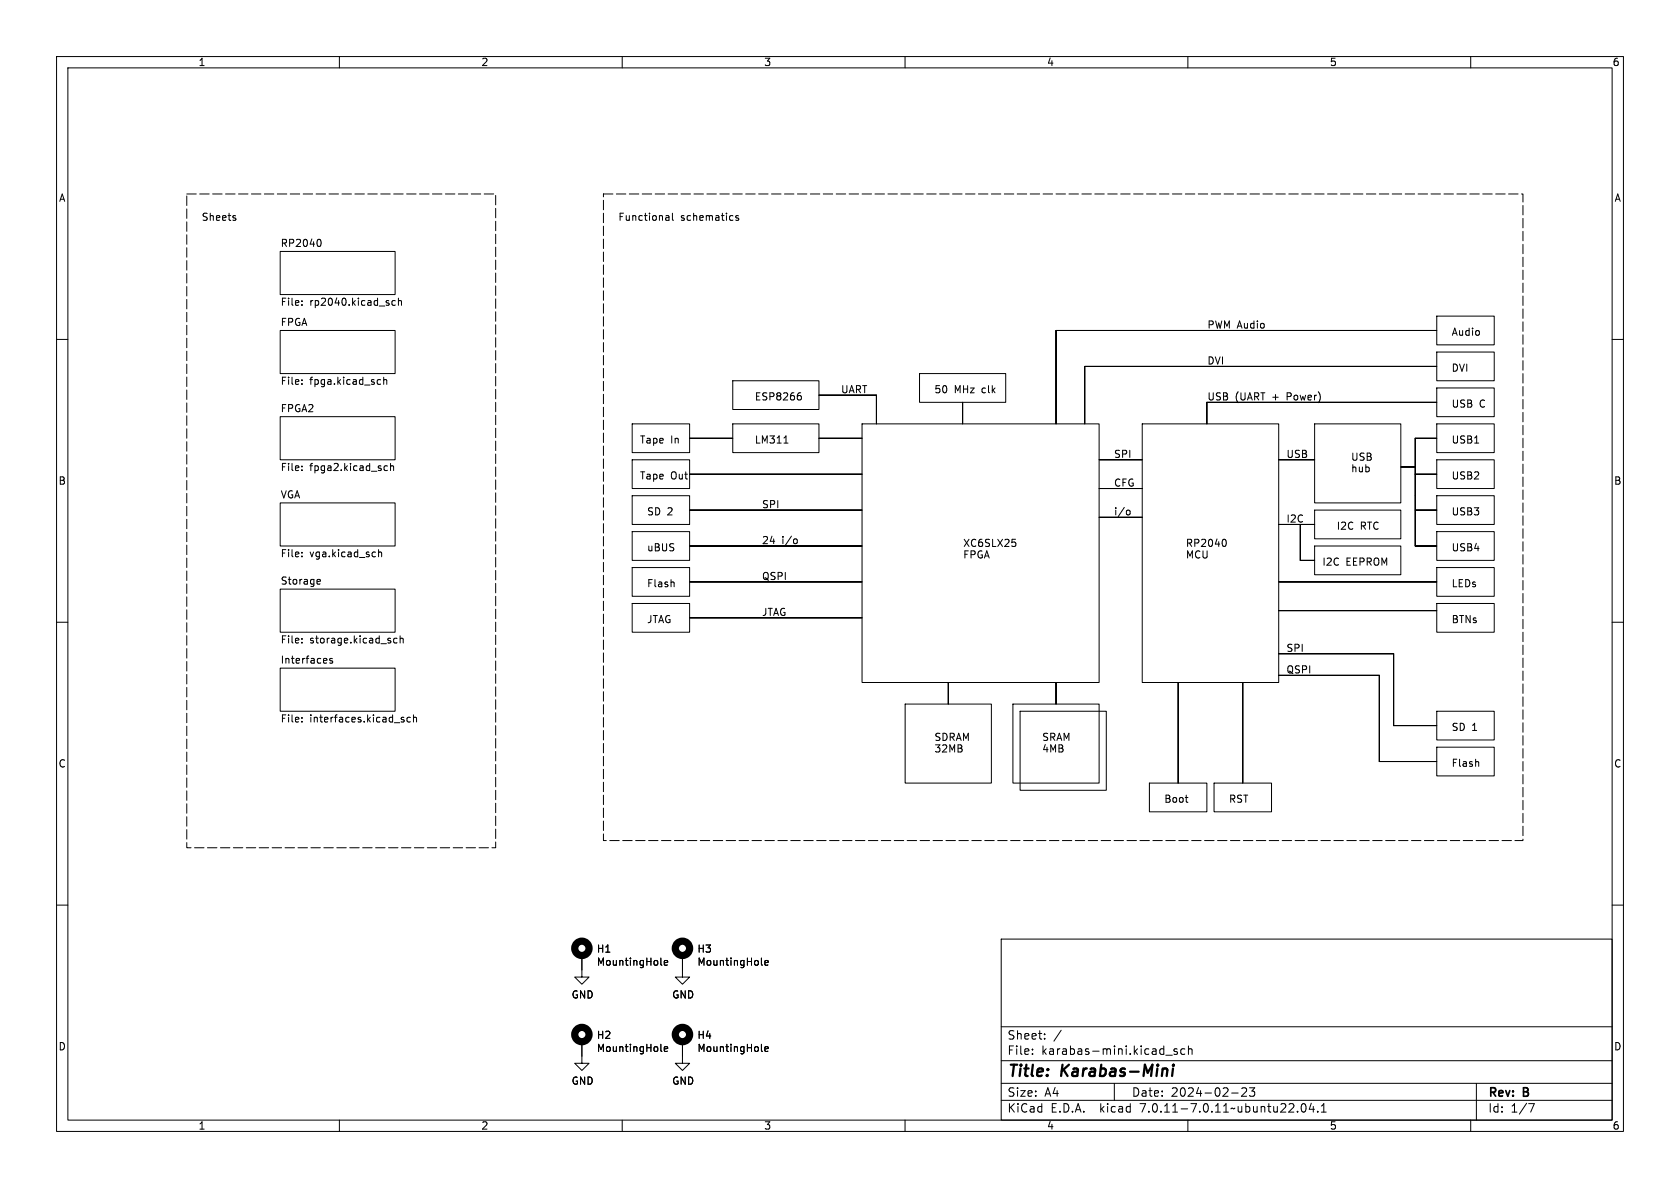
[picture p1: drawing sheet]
<svg xmlns="http://www.w3.org/2000/svg" width="297mm" height="210mm" viewBox="0 0 297 210" stroke-linecap="round" stroke-linejoin="round" font-family="sans-serif">
<g fill="none" stroke="#000" stroke-width=".18">
<path d="M10 10h277v190h-277zM12 12h273v186h-273zM60 10v2M110 10v2M160 10v2M210 10v2M260 10v2M41.5 38.5l.2 .2-.2 .3M41.5 38.1l.1 .1M117.8 38.1l.4 .1 .1 .8M118.3 38.9l-.5 .1M118.3 38.4l-.5 .1"/>
<path d="M118.9 37.7v1.1l.2 .2M130.5 38.2l-.3-.1-.1 .2v.2l.4 .1v.3h-.4M10 60h2M49.5 58.4h20.3v7.6h-20.3zM49.5 44.5h20.3v7.6h-20.3zM53.4 53.2v.1M53.4 53.9v.1M56.5 42.3a.79 .79 0 0 1 0 1.3M69.9 53.2l-.4-.1-.2 .3 .1 .5h.5M70.4 53.3l.2-.2 .3 .1 .1 .8M70.4 52.7v1.3M186.7 58.4v16.5z"/>
<path d="M186.7 58.4h67.3h-67.3M254 55.9h10.2v5.1h-10.2zM285 60h2M49.5 73.7h20.3v7.6h-20.3zM53.4 67.2v.1M53.4 67.8v.1M66.9 67.1l.4 .1M67.3 67.9h-.4M67.8 67.2l.2-.1 .3 .1 .1 .7M67.8 66.7v1.2M111.8 74.9h10.1v5.1h-10.1zM121.9 77.5h7.6h-7.6"/>
<path d="M129.5 74.9h15.3v5.1h-15.3zM129.5 67.3h15.3v5.1h-15.3zM138.6 78.3h.7M141.2 69.9h.2l.3 .3-.1 .4-.4 .1M141.3 69.4h.3M144.8 77.5h7.6h-7.6M144.8 69.9h10.1h-10.1M152.4 74.9h41.9v45.8h-41.9zM154.9 69.9v5zM162.6 66h15.2v5.1h-15.2zM170.2 71.1v3.8zM191.8 64.8v10.1z"/>
<path d="M191.8 64.8h62.2h-62.2M201.9 74.9h24.2v45.8h-24.2zM213.4 71.1v3.8zM213.4 71.1h40.6h-40.6M232.4 74.9h15.2v14h-15.2zM250.2 77.5h3.8h-3.8M250.2 77.5v6.3zM254 74.9h10.2v5.1h-10.2zM254 68.6h10.2v5.1h-10.2zM254 62.2h10.2v5.1h-10.2zM49.5 88.9h20.3v7.6h-20.3zM53.4 83.1v.1"/>
<path d="M53.4 82.4v.1M53.4 97.6v.2M53.4 98.3v.1M66.9 97.2v1.2M66.9 97.7l.2-.1h.3l.1 .8M68 83.1h.5M68 82.4h.5M69 82.5l.2-.2 .3 .1 .1 .8M69 81.9v1.3M111.8 87.6h10.1v5.1h-10.1zM111.8 94h10.1v5.1h-10.1zM111.8 81.3h10.1v5.1h-10.1z"/>
<path d="M121.9 83.8h30.5h-30.5M121.9 96.5h30.5h-30.5M121.9 90.2h30.5h-30.5M140.5 95.3h.3l.1 .2v.5l-.4 .1M178.9 95.3h.6M179.5 95.9l.1 .2-.1 .4M194.3 86.4h7.6h-7.6M194.3 91.4h7.6h-7.6M194.3 81.3h7.6h-7.6M199.2 90.2h.4l.2 .2-.1 .5-.1 .1h-.4M216.5 95.3a.79 .79 0 0 1 0 1.3M226.1 81.3h6.3h-6.3"/>
<path d="M226.1 92.7h6.3h-6.3M229.9 92.7v6.4zM229.9 99.1h2.5h-2.5M232.4 96.5h15.2v5.1h-15.2zM232.4 90.2h15.2v5.1h-15.2zM247.6 82.6h2.6h-2.6M250.2 96.5h3.8h-3.8M250.2 83.8h3.8h-3.8M250.2 90.2h3.8h-3.8M250.2 83.8v3.8zM250.2 87.6v8.9zM254 87.6h10.2v5.1h-10.2z"/>
<path d="M254 94h10.2v5.1h-10.2zM254 81.3h10.2v5.1h-10.2zM10 110h2M49.5 118.1h20.3v7.6h-20.3zM49.5 104.1h20.3v7.7h-20.3zM53.4 112.9v.1M53.4 113.5v.2M56.2 102.4l.4 .1v.2l-.6 .1M56.6 103.2l-.4 .1M58.8 116.4h-.3l-.2 .2v.2l.5 .1v.3h-.5M70.2 112.9l-.4-.1-.2 .3 .1 .5h.5M70.7 112.9l.2-.1 .3 .1 .1 .8"/>
<path d="M70.7 112.4v1.3M111.8 106.7h10.1v5.1h-10.1zM111.8 100.3h10.1v5.1h-10.1zM119.1 102.9l.1 .8M121.9 102.9h30.5h-30.5M121.9 109.2h30.5h-30.5M226.1 119.4h17.7h-17.7M226.1 115.6h20.3h-20.3M226.1 108h27.9h-27.9M226.1 102.9h27.9h-27.9M243.8 119.4v15.2zM246.4 115.6v12.7z"/>
<path d="M254 100.3h10.2v5.1h-10.2zM254 106.7h10.2v5.1h-10.2zM285 110h2M53.4 126.9v.1M53.4 127.5v.1M71.1 127.2l.3 .1 .1 .2-.2 .1h-.3M71.1 126.8l.3 .1M72.6 126.9l-.4-.1-.3 .2 .2 .6h.5M73.1 126.9l.2-.1 .3 .1v.7M73.1 126.4v1.2M160 124.5h15.3v13.9h-15.3zM167.6 120.7v3.8z"/>
<path d="M179.1 124.5h15.2v13.9h-15.2zM180.3 125.7h15.3v14h-15.3zM186.7 120.7v3.8zM203.2 138.4h10.2v5.1h-10.2zM208.3 120.7v17.7zM214.6 138.4h10.2v5.1h-10.2zM219.7 120.7v17.7zM243.8 134.6h10.2h-10.2M246.4 128.3h7.6h-7.6M254 125.7h10.2v5.1h-10.2zM254 132.1h10.2v5.1h-10.2zM261.4 134.7v.8"/>
<path d="M10 160h2M209.5 141h.5M209.9 141.8h.1M285 160h2M102.9 168.9v3.8h1.2l-1.2 1.3-1.3-1.3h1.3M116.8 170.5l.2 .1M117.4 170.2l.6-.1v-.3h-.4l-.2 .2 .1 .6h.5M120.6 168.9v3.8h1.3l-1.3 1.3-1.2-1.3h1.2M134.6 170.5l.2 .1M135.2 170.2l.6-.1v-.3h-.4l-.2 .2 .1 .6h.5M177 166h108v32h-108zM60 198v2"/>
<path d="M102.9 184.2v3.8h1.2l-1.2 1.2-1.3-1.2h1.3M110 198v2M116.8 185.7l.2 .2M117.4 185.4l.6-.1v-.2l-.4-.1-.2 .2 .1 .6h.5M120.6 184.2v3.8h1.3l-1.3 1.2-1.2-1.2h1.2M134.6 185.7l.2 .2M135.2 185.4l.6-.1v-.2l-.4-.1-.2 .2 .1 .6h.5M160 198v2M177 194.5h108M177 191.5h108M177 187.5h108M177 181.5h108"/>
<path d="M182.5 186.3v.1M182.5 185.5v.1M184.7 183.6v.1M184.7 182.8v.1M187.6 182.1l-1.3 2M197 191.5v3M206.1 186.5h1.1M208.1 185.5l-.4-.1-.2 .2 .1 .2 .5 .2v.3h-.6M209.5 185.5l-.5-.1-.3 .3v.4l.2 .2h.6M210 198v2M210.1 185.5l.2-.1 .4 .1v.9M210.1 184.9v1.5"/>
<path d="M217.7 193.2h1.2M219.5 192.4l.6-.1 .2 .1 .1 .3-.9 1.1h.9M220.9 192.3h.9l-.5 .6 .4 .1v.7l-.2 .1h-.4l-.2-.1M229.4 196.5v.1M230.2 195.2l.2-.1a.81 .81 0 0 1 .6 .6 .81 .81 0 0 1-.3 .8l-.2 .1a.81 .81 0 0 1-.3-1.4zM231.8 195l-.3 1.1h.9M232.2 195.6v1M233 196.5v.1M233.6 196.6h.9M233.6 195.5l.4-.4v1.5M260 198v2M261 191.5v6.5"/>
<path d="M270.2 195.1h1l-.6 1.5"/>
</g>
<path d="M206.3 189v1.2M207.4 188.9l-.2 1.3M207.5 188.2l-.1 .2M207.5 188.2l-.2 .1 .1 .1M207.5 188.2v.1l-.1 .1" fill="none" stroke="#000" stroke-width=".4"/>
<g fill="none" stroke="#000" stroke-width="1.3">
<circle cx="102.9" cy="167.6" r="1.27"/>
<circle cx="120.6" cy="167.6" r="1.27"/>
<circle cx="102.9" cy="182.9" r="1.27"/>
<circle cx="120.6" cy="182.9" r="1.27"/>
</g>
<path d="M33 34.3h54.6v115.6h-54.6v-115.6M106.7 34.3h162.5v114.3h-162.5v-114.3" fill="none" stroke="#000" stroke-width=".18" stroke-dasharray="1.7 .6"/>
<g font-size="2.8">
<text x="178" y="190.9">Title:</text>
<text x="187.7" y="190.9">Karabas-Mini</text>
</g>
<g font-size="2.1">
<text x="178" y="184">Sheet:</text>
<text x="178" y="186.7">File:</text>
<text x="184.1" y="186.7">karabas-mini.kicad_sch</text>
<text x="178" y="196.9">KiCad</text>
<text x="178" y="194.1">Size:</text>
<text x="184.7" y="194.1">A4</text>
<text x="185.7" y="196.9">E.D.A.</text>
<text x="194.6" y="196.9">kicad</text>
<text x="200" y="194.1">Date:</text>
<text x="201.8" y="196.9">7.0.11-7.0.11~ubuntu22.04.1</text>
<text x="207" y="194.1">2024-02-23</text>
<text x="263" y="194.3">Rev:</text>
<text x="263" y="196.9">Id:</text>
<text x="267.1" y="196.9">1/7</text>
<text x="269.4" y="194.3">B</text>
</g>
<g font-size="1.8">
<text x="35" y="11.9">1</text>
<text x="85" y="11.9">2</text>
<text x="135" y="11.9">3</text>
<text x="185" y="11.9">4</text>
<text x="235" y="11.9">5</text>
<text x="285" y="11.9">6</text>
<text x="10.3" y="35.9">A</text>
<text x="285.3" y="35.9">A</text>
<text x="35.6" y="39.1">Sheets</text>
<text x="109.2" y="39.1">Functional</text>
<text x="120.3" y="39.1">schematics</text>
<text x="49.5" y="43.7">RP2040</text>
<text x="49.5" y="57.7">FPGA</text>
<text x="49.5" y="54.4">File:</text>
<text x="54.8" y="54.4">rp2040.kicad_sch</text>
<text x="213.4" y="58.2">PWM Audio</text>
<text x="256.5" y="59.4">Audio</text>
<text x="213.4" y="64.5">DVI</text>
<text x="256.5" y="65.8">DVI</text>
<text x="49.5" y="68.4">File:</text>
<text x="54.8" y="68.4">fpga.kicad_sch</text>
<text x="133.3" y="70.9">ESP8266</text>
<text x="148.6" y="69.6">UART</text>
<text x="165.1" y="69.6">50</text>
<text x="168.7" y="69.6">MHz</text>
<text x="173.7" y="69.6">clk</text>
<text x="213.4" y="70.9">USB</text>
<text x="218.3" y="70.9">(UART</text>
<text x="225" y="70.9">+</text>
<text x="227.8" y="70.9">Power)</text>
<text x="49.5" y="72.9">FPGA2</text>
<text x="256.5" y="72.1">USB</text>
<text x="261.5" y="72.1">C</text>
<text x="49.5" y="83.6">File:</text>
<text x="54.8" y="83.6">fpga2.kicad_sch</text>
<text x="113" y="78.5">Tape</text>
<text x="118.6" y="78.5">In</text>
<text x="133.3" y="78.5">LM311</text>
<text x="196.8" y="81">SPI</text>
<text x="227.3" y="81">USB</text>
<text x="238.8" y="81.5">USB</text>
<text x="238.8" y="83.6">hub</text>
<text x="256.5" y="78.5">USB1</text>
<text x="10.3" y="85.9">B</text>
<text x="49.5" y="88.2">VGA</text>
<text x="113" y="84.8">Tape</text>
<text x="118.6" y="84.8">Out</text>
<text x="134.6" y="89.9">SPI</text>
<text x="196.8" y="86.1">CFG</text>
<text x="256.5" y="84.8">USB2</text>
<text x="285.3" y="85.9">B</text>
<text x="114.3" y="91.2">SD 2</text>
<text x="196.8" y="91.2">i/o</text>
<text x="227.3" y="92.5">I2C</text>
<text x="236.2" y="93.7">I2C</text>
<text x="240.5" y="93.7">RTC</text>
<text x="256.5" y="91.2">USB3</text>
<text x="49.5" y="98.8">File:</text>
<text x="54.8" y="98.8">vga.kicad_sch</text>
<text x="114.3" y="97.5">uBUS</text>
<text x="134.6" y="96.3">24</text>
<text x="138.2" y="96.3">i/o</text>
<text x="170.2" y="96.8">XC6SLX25</text>
<text x="170.2" y="98.8">FPGA</text>
<text x="209.5" y="96.8">RP2040</text>
<text x="209.5" y="98.8">MCU</text>
<text x="233.7" y="100.1">I2C</text>
<text x="237.9" y="100.1">EEPROM</text>
<text x="256.5" y="97.5">USB4</text>
<text x="49.5" y="103.4">Storage</text>
<text x="114.3" y="103.9">Flash</text>
<text x="134.6" y="102.6">QSPI</text>
<text x="256.5" y="103.9">LEDs</text>
<text x="114.3" y="110.2">JTAG</text>
<text x="134.6" y="109">JTAG</text>
<text x="256.5" y="110.2">BTNs</text>
<text x="49.5" y="117.4">Interfaces</text>
<text x="49.5" y="114.1">File:</text>
<text x="54.8" y="114.1">storage.kicad_sch</text>
<text x="227.3" y="119.1">QSPI</text>
<text x="227.3" y="115.3">SPI</text>
<text x="49.5" y="128">File:</text>
<text x="54.8" y="128">interfaces.kicad_sch</text>
<text x="165.1" y="131.1">SDRAM</text>
<text x="184.1" y="131.1">SRAM</text>
<text x="256.5" y="129.3">SD 1</text>
<text x="10.3" y="135.9">C</text>
<text x="165.1" y="133.1">32MB</text>
<text x="184.1" y="133.1">4MB</text>
<text x="256.5" y="135.6">Flash</text>
<text x="285.3" y="135.9">C</text>
<text x="205.7" y="142">Boot</text>
<text x="217.2" y="142">RST</text>
<text x="105.4" y="168.6">H1</text>
<text x="105.4" y="170.9">MountingHole</text>
<text x="123.2" y="168.6">H3</text>
<text x="123.2" y="170.9">MountingHole</text>
<text x="101" y="176.7">GND</text>
<text x="118.7" y="176.7">GND</text>
<text x="10.3" y="185.9">D</text>
<text x="105.4" y="183.8">H2</text>
<text x="123.2" y="183.8">H4</text>
<text x="285.3" y="185.9">D</text>
<text x="101" y="191.9">GND</text>
<text x="105.4" y="186.2">MountingHole</text>
<text x="118.7" y="191.9">GND</text>
<text x="123.2" y="186.2">MountingHole</text>
<text x="35" y="199.9">1</text>
<text x="85" y="199.9">2</text>
<text x="135" y="199.9">3</text>
<text x="185" y="199.9">4</text>
<text x="235" y="199.9">5</text>
<text x="285" y="199.9">6</text>
</g>
</svg>
